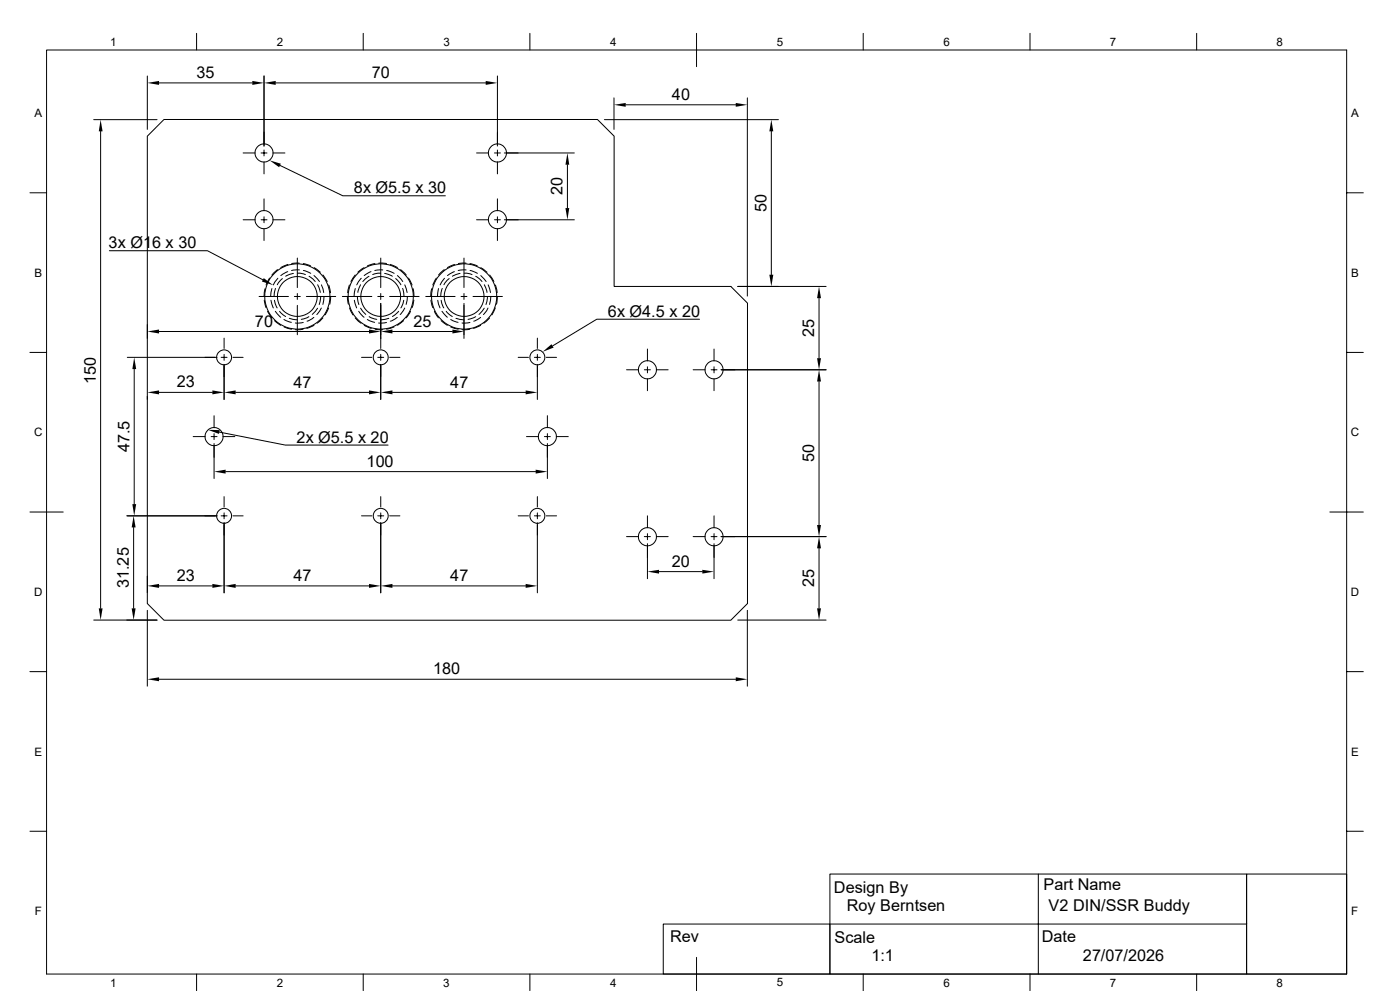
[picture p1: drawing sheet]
<svg xmlns="http://www.w3.org/2000/svg" width="420mm" height="297mm" viewBox="0 0 420 297" stroke-linecap="round" stroke-linejoin="round" font-family="sans-serif">
<g fill="none" stroke="#000" stroke-width=".3">
<path d="M14 15h390v276.9h-390zM59 10v5M109 10v5M159 10v5M209 10v10M259 10v5M309 10v5M359 10v5M28.1 35.9h19M30.2 39.4v142.9M44.2 22.8v16M47.7 24.8h28"/>
<path d="M79.2 22.8v21M82.7 24.8h63M149.2 22.8v21M181.3 35.9h52.2M184.2 29.3v9.5M187.7 31.4h33M224.2 29.3v59.4M231.4 39.4v42.9M9 57.8h5M44.2 40.8l5-5h130l5 5v45.1h35l5 4.9v90.1l-5 5h-170l-5-5zM72.9 45.8h3.6M78.3 45.8h1.8"/>
<path d="M79.2 45v1.7M79.2 48.5v3.6M79.2 59.6v3.6M81.9 45.8h3.6M84 49.6l18.8 9.1h30.8M143 45.8h3.5M148.3 45.8h1.8M149.2 45v1.7M149.2 48.5v3.6M149.2 59.6v3.6M151.3 45.8h21M170.2 49.4v13"/>
<path d="M404 57.8h5M32.8 75.1h29.4l16.7 8.8M72.9 65.9h3.6M78.3 65.9h1.8M79.2 65v1.8M79.2 68.5v3.6M81.9 65.9h3.6M86.4 79.2l-2.2 1M89.2 77.3v8.9M89.8 78.9l-2.3 .1M91 79l2.2 .7M112.5 79l-2.3 .7"/>
<path d="M113.6 78.9l2.4 .1M114.2 77.3v8.9M117.1 79.2l2.1 1M136.4 79.2l-2.2 1M139.2 77.3v8.9M139.8 78.9l-2.3 .1M141 79l2.2 .7M143 65.9h3.5M148.3 65.9h1.8M149.2 65v1.8M149.2 68.5v3.6M151.3 65.9h21"/>
<path d="M44.2 97.2v4.2M47.7 99.4h63M77.7 88.9h8.8M79.3 90l.5 2.2M79.5 86.5l-.3 2.4M80.3 93.3l1.2 2M80.9 83.4l-1.1 2M81.3 90l.7 2.3M81.6 86.5l-.4 2.4M82.3 96.1l1.9 1.4M82.3 90l.8 2.3M82.6 93.3l1.6 1.8"/>
<path d="M82.6 86.4l-.4 2.5M83.3 80.8l-1.7 1.6M83.4 83.4l-1.4 2M83.9 93.3l1.8 1.6M84.7 83.5l-1.5 1.8M85.2 95.8l2.2 .8M85.2 98l2.3 .7M86.3 81.4l-2.1 1.2M86.8 95.4l2.4 .4M88 82l-2.3 .8M88.3 88.9h1.8M89.2 88v1.7"/>
<path d="M89.2 91.5v8.8M89.2 81.9l2.4 .4M89.8 80.9l-2.3 .2M90.9 98.7l-2.3 .1M91 96.6l-2.4 .2M91 81.1l2.2 .8M91.9 88.9h8.8M92.7 94.9l-2.3 .8M92.7 82.8l1.9 1.6M94.1 95.1l-2 1.2M94.2 82.6l1.6 1.8M94.2 97.5l-2.2 .9"/>
<path d="M94.2 80.2l1.9 1.4M95.2 92.4l-1.5 1.8M95.3 85.3l.8 2.3M96.2 88.9l-.4 2.4M96.4 92.3l-1.4 2M96.4 85.4l.7 2.3M96.9 95.3l-1.7 1.6M96.9 82.4l1.3 2M97.2 88.9l-.3 2.3M98.6 85.4l.5 2.3M98.6 92.3l-1.1 2.1M99.2 88.9l-.3 2.3"/>
<path d="M102.7 88.9h8.8M104.2 88.9l.3 2.3M104.8 85.4l-.5 2.3M104.9 92.3l1 2.1M106.3 90l.7 2.3M106.6 82.4l-1.3 2M106.6 95.3l1.7 1.6M106.6 86.5l-.4 2.4M107.2 88.9l.5 2.4M107.6 93.3l1.6 1.8M108.2 85.3l-.8 2.3M108.2 92.4l1.5 1.8"/>
<path d="M108.4 83.4l-1.4 2M109.2 80.2l-1.8 1.4M109.3 97.5l2.1 .9M110.2 95.8l2.2 .8M110.7 82.8l-1.9 1.6M110.7 94.9l2.3 .8M111.3 81.4l-2 1.2M112.5 98.7l2.3 .1M113.3 88.9h1.8M114.2 81.9l-2.4 .4M114.2 88v1.7M114.2 90.9v13.5"/>
<path d="M114.8 80.9l-2.4 .2M115.4 82l2.3 .8M116 96.6l-2.4 .2M116 81.1l2.2 .8M116.6 95.4l-2.3 .4M116.9 88.9h8.8M117.7 99.4h18M118.2 98l-2.2 .7M118.7 83.5l1.6 1.8M119.2 95.1l-2.1 1.2M119.2 82.6l1.6 1.8M119.6 93.3l-1.9 1.6"/>
<path d="M120.2 80.8l1.7 1.6M120.8 86.4l.4 2.5M121.1 96.1l-1.8 1.4M121.1 90l-.8 2.3M121.4 85.4l.7 2.3M121.4 92.3l-1.3 2M122.2 88.9l-.4 2.3M122.6 83.4l1 2M123.1 93.3l-1.2 2M124 86.5l.2 2.4M124.2 90l-.6 2.2M127.7 88.9h8.8"/>
<path d="M129.3 90l.5 2.2M129.5 86.5l-.3 2.4M130.3 93.3l1.2 2M130.9 83.4l-1.1 2M131.3 90l.7 2.3M131.6 86.5l-.4 2.4M132.3 96.1l1.9 1.4M132.3 90l.8 2.3M132.6 93.3l1.6 1.8M132.7 86.4l-.5 2.5M133.3 80.8l-1.7 1.6M133.3 83.4l-1.3 2"/>
<path d="M133.9 93.3l1.8 1.6M134.7 83.5l-1.5 1.8M135.2 95.8l2.2 .8M135.2 98l2.3 .7M136.3 81.4l-2.1 1.2M136.8 95.4l2.4 .4M138 82l-2.3 .8M138.3 88.9h1.8M139.2 88v1.7M139.2 90.9v10.5M139.2 81.9l2.4 .4M139.8 80.9l-2.3 .2"/>
<path d="M140.9 98.7l-2.3 .1M141 96.6l-2.4 .2M141 81.1l2.2 .8M141.9 88.9h8.8M142.7 82.8l1.9 1.6M142.7 94.9l-2.3 .8M144.2 95.1l-2.1 1.2M144.2 97.5l-2.1 .9M144.2 82.6l1.6 1.8M144.2 80.2l1.9 1.4M145.2 92.4l-1.5 1.8M145.3 85.3l.8 2.3"/>
<path d="M146.2 88.9l-.4 2.4M146.4 92.3l-1.4 2M146.4 85.4l.8 2.3M146.9 95.3l-1.7 1.6M146.9 82.4l1.3 2M147.2 88.9l-.3 2.3M148.6 85.4l.5 2.3M148.6 92.3l-1 2.1M149.2 88.9l-.3 2.3M209.8 95.7h-30.8l-13.2 8M221.3 85.9h26.5M245.7 89.4v18"/>
<path d="M9 105.6h5M38.2 107.1h26.9M40.3 110.6v40.5M44.2 118.7v1M47.7 117.6h16M66.3 107.1h1.8M67.2 109.2v10.5M67.2 101.3v3.1M67.2 106.2v1.8M69.9 107.1h3M70.7 117.6h40M108.5 107.1h3"/>
<path d="M113.3 107.1h1.8M114.2 109.2v10.5M114.2 106.2v1.8M116.9 107.1h3.1M117.7 117.6h40M155.4 107.1h3.1M160.3 107.1h1.8M161.2 101.3v3.1M161.2 106.2v1.8M161.2 109.2v10.5M163.9 107.1h3.1M188 110.8h3.5"/>
<path d="M193.3 110.8h1.8M194.2 104.6v3.6M194.2 109.9v1.9M194.2 113.5v3.6M196.9 110.8h3.5M207.9 110.8h3.6M213.3 110.8h1.8M214.2 104.6v3.6M214.2 109.9v1.9M214.2 113.5v3.6M216.3 110.8h31.5M245.7 114.3v43.1"/>
<path d="M404 105.6h5M58 130.9h3.6M63.3 130.9h1.8M64.2 124.6v3.6M64.2 130v1.7M64.2 132.9v10.5M65.8 129.5l19.8 3.9h30.8M66.9 130.9h3.5M157.9 130.9h3.6M163.3 130.9h1.8M164.2 124.6v3.6M164.2 130v1.7"/>
<path d="M164.2 132.9v10.5M166.9 130.9h3.6M9 153.5h10M38 154.6h27.1M40.1 158.1v24.2M66.3 154.6h1.8M67.2 156.7v21M67.2 148.8v3.1M67.2 153.7v1.8M67.7 141.4h93M69.9 154.6h3M108.5 154.6h3"/>
<path d="M113.3 154.6h1.8M114.2 156.7v21M114.2 148.8v3.1M114.2 153.7v1.8M116.9 154.6h3.1M155.4 154.6h3.1M160.3 154.6h1.8M161.2 148.8v3.1M161.2 153.7v1.8M161.2 156.7v21M163.9 154.6h3.1M194.2 154.6v3.6"/>
<path d="M194.2 159.9v1.9M214.2 154.6v3.6M214.2 159.9v1.9M398.9 153.5h10.1M44.2 172.6v5.1M47.7 175.6h16M70.7 175.6h40M117.7 175.6h40M188 160.8h3.5M193.3 160.8h1.8M194.2 162.9v10.5M196.9 160.8h3.5"/>
<path d="M197.7 171.3h13M207.9 160.8h3.6M213.3 160.8h1.8M214.2 162.9v10.5M216.3 160.8h31.5M245.7 164.3v18M28.1 185.8h19M44.2 182.9v22.8M221.3 185.8h26.5M224.2 182.9v22.8M9 201.3h5M47.7 203.6h173"/>
<path d="M404 201.3h5M9 249.1h5M404 249.1h5M199 276.9h50v15h-50zM249 262h125v29.9h-125zM249 276.9h125M311.5 262v29.9M374 262h30v29.9h-30zM59 291.9v5M109 291.9v5M159 291.9v5M209 286.9v10"/>
<path d="M259 291.9v5M309 291.9v5M359 291.9v5"/>
<circle cx="79.2" cy="45.8" r="2.71"/>
<circle cx="149.2" cy="45.8" r="2.71"/>
<circle cx="79.2" cy="65.8" r="2.71"/>
<circle cx="149.2" cy="65.8" r="2.71"/>
<circle cx="89.2" cy="88.9" r="9.8"/>
<circle cx="89.2" cy="88.9" r="6"/>
<circle cx="114.2" cy="88.9" r="9.8"/>
<circle cx="114.2" cy="88.9" r="6"/>
<circle cx="139.2" cy="88.9" r="9.8"/>
<circle cx="139.2" cy="88.9" r="6"/>
<circle cx="67.2" cy="107.1" r="2.25"/>
<circle cx="114.2" cy="107.1" r="2.25"/>
<circle cx="161.2" cy="107.1" r="2.25"/>
<circle cx="194.2" cy="110.8" r="2.71"/>
<circle cx="214.2" cy="110.8" r="2.71"/>
<circle cx="64.2" cy="130.8" r="2.71"/>
<circle cx="164.2" cy="130.8" r="2.71"/>
<circle cx="67.2" cy="154.6" r="2.25"/>
<circle cx="114.2" cy="154.6" r="2.25"/>
<circle cx="161.2" cy="154.6" r="2.25"/>
<circle cx="194.2" cy="160.9" r="2.71"/>
<circle cx="214.2" cy="160.9" r="2.71"/>
</g>
<g fill="#000">
<path d="M30.2 35.9l.6 3.5h-1.2zM44.2 24.8l3.5-.5v1.1zM75.7 24.3l3.5 .5-3.5 .6zM79.2 24.8l3.5-.5v1.1zM145.7 24.3l3.5 .5-3.5 .6zM184.2 31.4l3.5-.5v1.1zM220.7 30.9l3.5 .5-3.5 .6zM231.4 35.9l.6 3.5h-1.2zM80.9 48l3.3 1.1-.5 1zM170.2 45.8l.6 3.6h-1.2zM169.6 62.4h1.2l-.6 3.5zM44.2 99.4l3.5-.6v1.1z"/>
<path d="M79.1 83.4l2.9 2.1-3.4-1.1zM110.7 98.8l3.5 .6-3.5 .5zM114.2 99.4l3.5-.6v1.1zM135.7 98.8l3.5 .6-3.5 .5zM230.8 82.3h1.2l-.6 3.6zM245.7 85.9l.6 3.5h-1.2zM40.3 107.1l.6 3.5h-1.2zM44.2 117.6l3.5-.6v1.2zM63.7 117l3.5 .6-3.5 .6zM67.2 117.6l3.5-.6v1.2zM110.7 117l3.5 .6-3.5 .6zM114.2 117.6l3.5-.6v1.2z"/>
<path d="M157.7 117l3.5 .6-3.5 .6zM162.8 105.5l2.6-2.3 .7 1zM245.7 110.8l.6 3.5h-1.2zM245.1 107.4h1.2l-.6 3.4zM62.4 128.8l3.5 .1-.2 1.1zM40.1 154.6l.6 3.5h-1.2zM39.7 151.1h1.2l-.6 3.5zM64.2 141.4l3.5-.6v1.1zM160.7 140.8l3.5 .6-3.5 .5zM245.1 157.4h1.2l-.6 3.4zM44.2 175.6l3.5-.6v1.2zM63.7 175l3.5 .6-3.5 .6z"/>
<path d="M67.2 175.6l3.5-.6v1.2zM110.7 175l3.5 .6-3.5 .6zM114.2 175.6l3.5-.6v1.2zM157.7 175l3.5 .6-3.5 .6zM194.2 171.3l3.5-.5v1.1zM210.7 170.8l3.5 .5-3.5 .6zM245.7 160.8l.6 3.5h-1.2zM29.6 182.3h1.2l-.6 3.5zM39.5 182.3h1.2l-.6 3.5zM245.1 182.3h1.2l-.6 3.5zM44.2 203.6l3.5-.6v1.2zM220.7 203l3.5 .6-3.5 .6z"/>
</g>
<g font-size="4.9">
<text x="59" y="23.4">35</text>
<text x="111.5" y="23.4">70</text>
<text x="201.6" y="30">40</text>
<text x="106.1" y="58">8x Ø5.5 x 30</text>
<text x="168.7" y="58.5" transform="rotate(-90 168.7 58.5)">20</text>
<text x="230" y="63.5" transform="rotate(-90 230 63.5)">50</text>
<text x="32.6" y="74.4">3x Ø16 x 30</text>
<text x="182.3" y="95">6x Ø4.5 x 20</text>
<text x="76.5" y="97.9">70</text>
<text x="124" y="97.9">25</text>
<text x="244.3" y="101" transform="rotate(-90 244.3 101)">25</text>
<text x="28.7" y="115.1" transform="rotate(-90 28.7 115.1)">150</text>
<text x="53" y="116.1">23</text>
<text x="88.1" y="116.2">47</text>
<text x="135.1" y="116.2">47</text>
<text x="38.8" y="135.5" transform="rotate(-90 38.8 135.5)">47.5</text>
<text x="88.9" y="132.7">2x Ø5.5 x 20</text>
<text x="110" y="139.9">100</text>
<text x="244.3" y="138.6" transform="rotate(-90 244.3 138.6)">50</text>
<text x="201.5" y="169.9">20</text>
<text x="38.6" y="176.3" transform="rotate(-90 38.6 176.3)">31.25</text>
<text x="53" y="174.1">23</text>
<text x="88.1" y="174.2">47</text>
<text x="135.1" y="174.2">47</text>
<text x="244.3" y="176" transform="rotate(-90 244.3 176)">25</text>
<text x="130" y="202.1">180</text>
<text x="250.1" y="267.5">Design By</text>
<text x="313" y="266.8">Part Name</text>
<text x="254" y="273.1">Roy Berntsen</text>
<text x="314.6" y="273.1">V2 DIN/SSR Buddy</text>
<text x="201" y="282.4">Rev</text>
<text x="250.3" y="282.7">Scale</text>
<text x="261.4" y="288">1:1</text>
<text x="312.5" y="282.4">Date</text>
<text x="324.8" y="288">27/07/2026</text>
</g>
<g font-size="3.5">
<text x="33" y="13.7">1</text>
<text x="83" y="13.7">2</text>
<text x="133" y="13.7">3</text>
<text x="183" y="13.7">4</text>
<text x="233" y="13.7">5</text>
<text x="283" y="13.7">6</text>
<text x="333" y="13.7">7</text>
<text x="383" y="13.7">8</text>
<text x="10.3" y="35.1">A</text>
<text x="405.3" y="35.1">A</text>
<text x="10.3" y="83">B</text>
<text x="405.3" y="83">B</text>
<text x="10.2" y="130.8">C</text>
<text x="405.2" y="130.8">C</text>
<text x="10.2" y="178.6">D</text>
<text x="405.2" y="178.6">D</text>
<text x="10.3" y="226.4">E</text>
<text x="405.3" y="226.4">E</text>
<text x="10.4" y="274.3">F</text>
<text x="405.4" y="274.3">F</text>
<text x="33" y="295.7">1</text>
<text x="83" y="295.7">2</text>
<text x="133" y="295.7">3</text>
<text x="183" y="295.7">4</text>
<text x="233" y="295.7">5</text>
<text x="283" y="295.7">6</text>
<text x="333" y="295.7">7</text>
<text x="383" y="295.7">8</text>
</g>
</svg>
